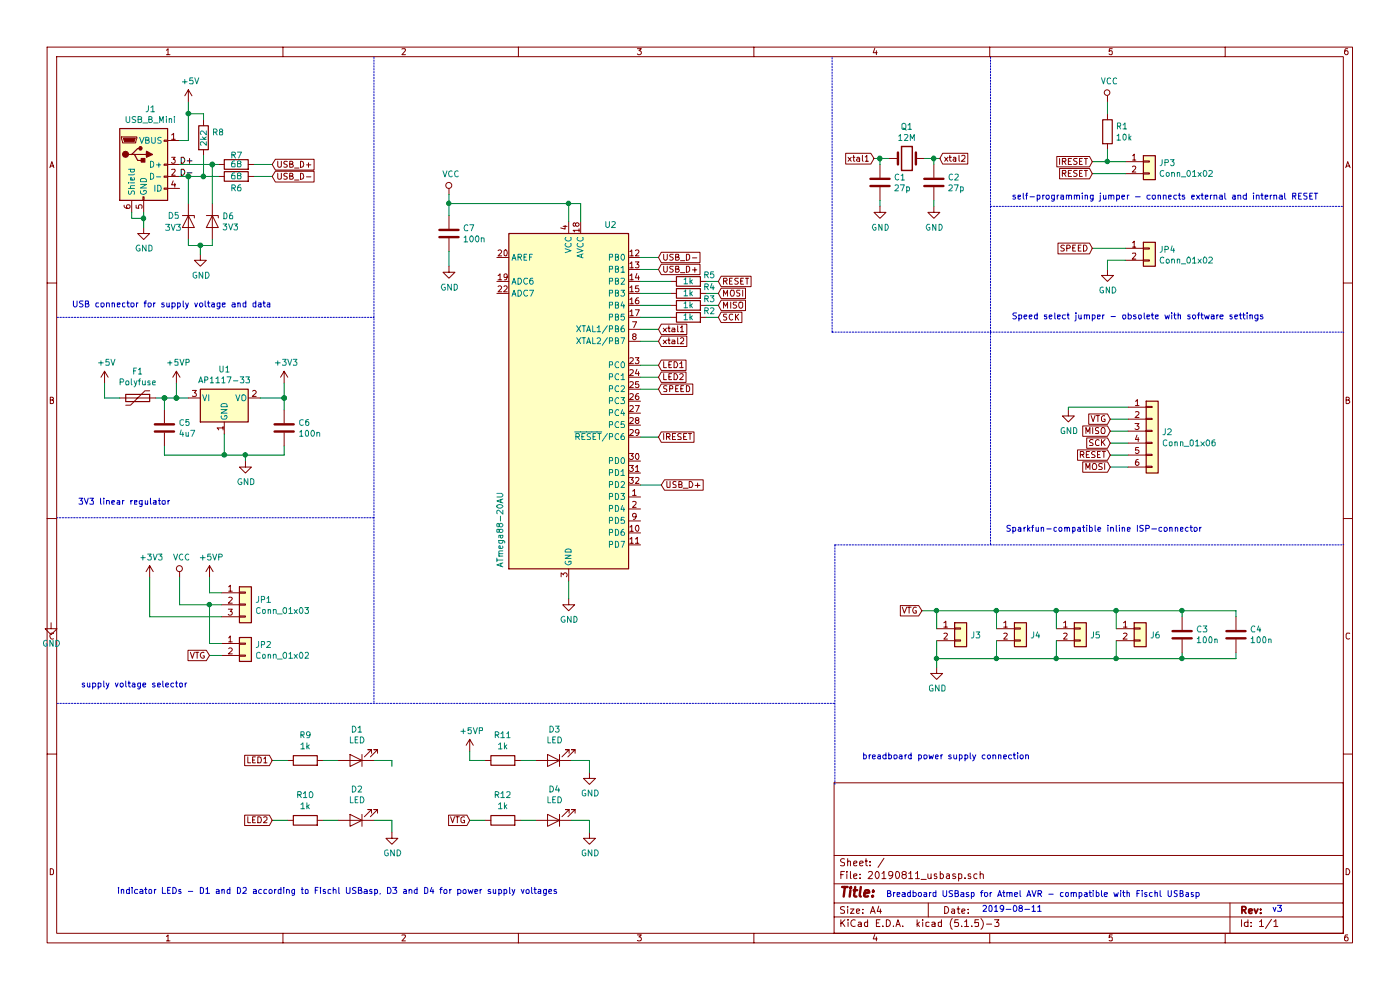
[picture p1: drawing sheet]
EESchema Schematic File Version 4
EELAYER 29 0
EELAYER END
$Descr A4 11693 8268
encoding utf-8
Sheet 1 1
Title ""
Date ""
Rev ""
Comp ""
Comment1 ""
Comment2 ""
Comment3 ""
Comment4 ""
$EndDescr
$Comp
L MCU_Microchip_ATmega:ATmega88-20AU U2
U 1 1
P 4750 3350
F 0 "U2" H 5100 4825 50  0000 C CNN
F 1 "ATmega88-20AU" V 4175 2275 50  0000 C CNN
F 2 "Package_QFP:TQFP-32_7x7mm_P0.8mm" H 4750 3350 50  0001 C CIN
F 3 "http://ww1.microchip.com/downloads/en/DeviceDoc/Atmel-2545-8-bit-AVR-Microcontroller-ATmega48-88-168_Datasheet.pdf" H 4750 3350 50  0001 C CNN
	1    4750 3350
	1    0    0    -1  
$EndComp
$Comp
L Regulator_Linear:AP1117-33 U1
U 1 1
P 1875 3325
F 0 "U1" H 1875 3567 50  0000 C CNN
F 1 "AP1117-33" H 1875 3476 50  0000 C CNN
F 2 "Package_TO_SOT_SMD:SOT-223-3_TabPin2" H 1875 3525 50  0001 C CNN
F 3 "http://www.diodes.com/datasheets/AP1117.pdf" H 1975 3075 50  0001 C CNN
	1    1875 3325
	1    0    0    -1  
$EndComp
$Comp
L Device:Polyfuse F1
U 1 1
P 1150 3325
F 0 "F1" V 925 3325 50  0000 C CNN
F 1 "Polyfuse" V 1016 3325 50  0000 C CNN
F 2 "Fuse:Fuse_2816_7142Metric" H 1200 3125 50  0001 L CNN
F 3 "~" H 1150 3325 50  0001 C CNN
	1    1150 3325
	0    1    1    0   
$EndComp
$Comp
L Device:C C5
U 1 1
P 1375 3575
F 0 "C5" H 1490 3621 50  0000 L CNN
F 1 "4u7" H 1490 3530 50  0000 L CNN
F 2 "Capacitor_SMD:C_1206_3216Metric_Pad1.42x1.75mm_HandSolder" H 1413 3425 50  0001 C CNN
F 3 "~" H 1375 3575 50  0001 C CNN
	1    1375 3575
	1    0    0    -1  
$EndComp
$Comp
L Device:C C6
U 1 1
P 2375 3575
F 0 "C6" H 2490 3621 50  0000 L CNN
F 1 "100n" H 2490 3530 50  0000 L CNN
F 2 "Capacitor_SMD:C_0805_2012Metric_Pad1.15x1.40mm_HandSolder" H 2413 3425 50  0001 C CNN
F 3 "~" H 2375 3575 50  0001 C CNN
	1    2375 3575
	1    0    0    -1  
$EndComp
$Comp
L Device:C C1
U 1 1
P 7350 1525
F 0 "C1" H 7465 1571 50  0000 L CNN
F 1 "27p" H 7465 1480 50  0000 L CNN
F 2 "Capacitor_SMD:C_0805_2012Metric_Pad1.15x1.40mm_HandSolder" H 7388 1375 50  0001 C CNN
F 3 "~" H 7350 1525 50  0001 C CNN
	1    7350 1525
	1    0    0    -1  
$EndComp
$Comp
L Device:C C2
U 1 1
P 7800 1525
F 0 "C2" H 7915 1571 50  0000 L CNN
F 1 "27p" H 7915 1480 50  0000 L CNN
F 2 "Capacitor_SMD:C_0805_2012Metric_Pad1.15x1.40mm_HandSolder" H 7838 1375 50  0001 C CNN
F 3 "~" H 7800 1525 50  0001 C CNN
	1    7800 1525
	1    0    0    -1  
$EndComp
$Comp
L Device:C C3
U 1 1
P 9875 5300
F 0 "C3" H 9990 5346 50  0000 L CNN
F 1 "100n" H 9990 5255 50  0000 L CNN
F 2 "Capacitor_SMD:C_0805_2012Metric_Pad1.15x1.40mm_HandSolder" H 9913 5150 50  0001 C CNN
F 3 "~" H 9875 5300 50  0001 C CNN
	1    9875 5300
	1    0    0    -1  
$EndComp
$Comp
L Device:C C4
U 1 1
P 10325 5300
F 0 "C4" H 10440 5346 50  0000 L CNN
F 1 "100n" H 10440 5255 50  0000 L CNN
F 2 "Capacitor_SMD:C_0805_2012Metric_Pad1.15x1.40mm_HandSolder" H 10363 5150 50  0001 C CNN
F 3 "~" H 10325 5300 50  0001 C CNN
	1    10325 5300
	1    0    0    -1  
$EndComp
$Comp
L Device:C C7
U 1 1
P 3750 1950
F 0 "C7" H 3865 1996 50  0000 L CNN
F 1 "100n" H 3865 1905 50  0000 L CNN
F 2 "Capacitor_SMD:C_0805_2012Metric_Pad1.15x1.40mm_HandSolder" H 3788 1800 50  0001 C CNN
F 3 "~" H 3750 1950 50  0001 C CNN
	1    3750 1950
	1    0    0    -1  
$EndComp
$Comp
L Connector_Generic:Conn_01x03 JP1
U 1 1
P 2050 5050
F 0 "JP1" H 2130 5092 50  0000 L CNN
F 1 "Conn_01x03" H 2130 5001 50  0000 L CNN
F 2 "Connector_PinHeader_2.54mm:PinHeader_1x03_P2.54mm_Vertical" H 2050 5050 50  0001 C CNN
F 3 "~" H 2050 5050 50  0001 C CNN
	1    2050 5050
	1    0    0    -1  
$EndComp
$Comp
L Connector_Generic:Conn_01x02 J3
U 1 1
P 8025 5250
F 0 "J3" H 8105 5196 50  0000 L CNN
F 1 "Conn_01x02" H 8105 5151 50  0001 L CNN
F 2 "Connector_PinHeader_2.54mm:PinHeader_1x02_P2.54mm_Vertical" H 8025 5250 50  0001 C CNN
F 3 "~" H 8025 5250 50  0001 C CNN
	1    8025 5250
	1    0    0    -1  
$EndComp
$Comp
L Connector_Generic:Conn_01x02 J4
U 1 1
P 8525 5250
F 0 "J4" H 8605 5196 50  0000 L CNN
F 1 "Conn_01x02" H 8605 5151 50  0001 L CNN
F 2 "Connector_PinHeader_2.54mm:PinHeader_1x02_P2.54mm_Vertical" H 8525 5250 50  0001 C CNN
F 3 "~" H 8525 5250 50  0001 C CNN
	1    8525 5250
	1    0    0    -1  
$EndComp
$Comp
L Connector_Generic:Conn_01x02 J5
U 1 1
P 9025 5250
F 0 "J5" H 9105 5196 50  0000 L CNN
F 1 "Conn_01x02" H 9105 5151 50  0001 L CNN
F 2 "Connector_PinHeader_2.54mm:PinHeader_1x02_P2.54mm_Vertical" H 9025 5250 50  0001 C CNN
F 3 "~" H 9025 5250 50  0001 C CNN
	1    9025 5250
	1    0    0    -1  
$EndComp
$Comp
L Connector_Generic:Conn_01x02 J6
U 1 1
P 9525 5250
F 0 "J6" H 9605 5196 50  0000 L CNN
F 1 "Conn_01x02" H 9605 5151 50  0001 L CNN
F 2 "Connector_PinHeader_2.54mm:PinHeader_1x02_P2.54mm_Vertical" H 9525 5250 50  0001 C CNN
F 3 "~" H 9525 5250 50  0001 C CNN
	1    9525 5250
	1    0    0    -1  
$EndComp
$Comp
L Connector_Generic:Conn_01x02 JP2
U 1 1
P 2050 5375
F 0 "JP2" H 2130 5367 50  0000 L CNN
F 1 "Conn_01x02" H 2130 5276 50  0000 L CNN
F 2 "Connector_PinHeader_2.54mm:PinHeader_1x02_P2.54mm_Vertical" H 2050 5375 50  0001 C CNN
F 3 "~" H 2050 5375 50  0001 C CNN
	1    2050 5375
	1    0    0    -1  
$EndComp
$Comp
L Connector_Generic:Conn_01x02 JP3
U 1 1
P 9600 1350
F 0 "JP3" H 9680 1342 50  0000 L CNN
F 1 "Conn_01x02" H 9680 1251 50  0000 L CNN
F 2 "Connector_PinHeader_2.54mm:PinHeader_1x02_P2.54mm_Vertical" H 9600 1350 50  0001 C CNN
F 3 "~" H 9600 1350 50  0001 C CNN
	1    9600 1350
	1    0    0    -1  
$EndComp
$Comp
L Connector_Generic:Conn_01x06 J2
U 1 1
P 9625 3600
F 0 "J2" H 9705 3592 50  0000 L CNN
F 1 "Conn_01x06" H 9705 3501 50  0000 L CNN
F 2 "Connector_PinSocket_2.54mm:PinSocket_1x06_P2.54mm_Vertical" H 9625 3600 50  0001 C CNN
F 3 "~" H 9625 3600 50  0001 C CNN
	1    9625 3600
	1    0    0    -1  
$EndComp
$Comp
L Device:Crystal Q1
U 1 1
P 7575 1325
F 0 "Q1" H 7575 1593 50  0000 C CNN
F 1 "12M" H 7575 1502 50  0000 C CNN
F 2 "Crystal:Crystal_HC18-U_Vertical" H 7575 1325 50  0001 C CNN
F 3 "~" H 7575 1325 50  0001 C CNN
	1    7575 1325
	1    0    0    -1  
$EndComp
$Comp
L Device:R R7
U 1 1
P 1975 1375
F 0 "R7" V 2050 1375 50  0000 C CNN
F 1 "68" V 1975 1375 50  0000 C CNN
F 2 "Resistor_SMD:R_0805_2012Metric_Pad1.15x1.40mm_HandSolder" V 1905 1375 50  0001 C CNN
F 3 "~" H 1975 1375 50  0001 C CNN
	1    1975 1375
	0    -1   -1   0   
$EndComp
$Comp
L Device:R R6
U 1 1
P 1975 1475
F 0 "R6" V 1875 1475 50  0000 C CNN
F 1 "68" V 1975 1475 50  0000 C CNN
F 2 "Resistor_SMD:R_0805_2012Metric_Pad1.15x1.40mm_HandSolder" V 1905 1475 50  0001 C CNN
F 3 "~" H 1975 1475 50  0001 C CNN
	1    1975 1475
	0    -1   -1   0   
$EndComp
$Comp
L Device:R R8
U 1 1
P 1700 1150
F 0 "R8" H 1770 1196 50  0000 L CNN
F 1 "2k2" V 1700 1075 50  0000 L CNN
F 2 "Resistor_SMD:R_0805_2012Metric_Pad1.15x1.40mm_HandSolder" V 1630 1150 50  0001 C CNN
F 3 "~" H 1700 1150 50  0001 C CNN
	1    1700 1150
	1    0    0    -1  
$EndComp
$Comp
L Device:R R5
U 1 1
P 5750 2350
F 0 "R5" V 5800 2175 50  0000 C CNN
F 1 "1k" V 5750 2350 50  0000 C CNN
F 2 "Resistor_SMD:R_0805_2012Metric_Pad1.15x1.40mm_HandSolder" V 5680 2350 50  0001 C CNN
F 3 "~" H 5750 2350 50  0001 C CNN
	1    5750 2350
	0    -1   -1   0   
$EndComp
$Comp
L Device:R R3
U 1 1
P 5750 2550
F 0 "R3" V 5800 2375 50  0000 C CNN
F 1 "1k" V 5750 2550 50  0000 C CNN
F 2 "Resistor_SMD:R_0805_2012Metric_Pad1.15x1.40mm_HandSolder" V 5680 2550 50  0001 C CNN
F 3 "~" H 5750 2550 50  0001 C CNN
	1    5750 2550
	0    -1   -1   0   
$EndComp
$Comp
L Device:R R2
U 1 1
P 5750 2650
F 0 "R2" V 5800 2475 50  0000 C CNN
F 1 "1k" V 5750 2650 50  0000 C CNN
F 2 "Resistor_SMD:R_0805_2012Metric_Pad1.15x1.40mm_HandSolder" V 5680 2650 50  0001 C CNN
F 3 "~" H 5750 2650 50  0001 C CNN
	1    5750 2650
	0    -1   -1   0   
$EndComp
$Comp
L Device:R R9
U 1 1
P 2550 6350
F 0 "R9" V 2757 6350 50  0000 C CNN
F 1 "1k" V 2666 6350 50  0000 C CNN
F 2 "Resistor_SMD:R_0805_2012Metric_Pad1.15x1.40mm_HandSolder" V 2480 6350 50  0001 C CNN
F 3 "~" H 2550 6350 50  0001 C CNN
	1    2550 6350
	0    -1   -1   0   
$EndComp
$Comp
L Device:R R10
U 1 1
P 2550 6850
F 0 "R10" V 2757 6850 50  0000 C CNN
F 1 "1k" V 2666 6850 50  0000 C CNN
F 2 "Resistor_SMD:R_0805_2012Metric_Pad1.15x1.40mm_HandSolder" V 2480 6850 50  0001 C CNN
F 3 "~" H 2550 6850 50  0001 C CNN
	1    2550 6850
	0    -1   -1   0   
$EndComp
$Comp
L Connector:USB_B_Mini J1
U 1 1
P 1200 1375
F 0 "J1" H 1257 1842 50  0000 C CNN
F 1 "USB_B_Mini" H 1257 1751 50  0000 C CNN
F 2 "Connector_USB:USB_Mini-B_Lumberg_2486_01_Horizontal" H 1350 1325 50  0001 C CNN
F 3 "~" H 1350 1325 50  0001 C CNN
	1    1200 1375
	1    0    0    -1  
$EndComp
Wire Wire Line
	1500 1475 1575 1475
Wire Wire Line
	1825 1375 1775 1375
Wire Wire Line
	1700 1300 1700 1475
Connection ~ 1700 1475
Wire Wire Line
	1700 1475 1825 1475
Wire Wire Line
	1500 1175 1575 1175
Wire Wire Line
	1575 1175 1575 950 
Wire Wire Line
	1575 950  1700 950 
Wire Wire Line
	1700 950  1700 1000
$Comp
L power:+5V #PWR0101
U 1 1
P 1575 850
F 0 "#PWR0101" H 1575 700 50  0001 C CNN
F 1 "+5V" H 1590 1023 50  0000 C CNN
F 2 "" H 1575 850 50  0001 C CNN
F 3 "" H 1575 850 50  0001 C CNN
	1    1575 850 
	1    0    0    -1  
$EndComp
$Comp
L power:+5V #PWR0102
U 1 1
P 875 3200
F 0 "#PWR0102" H 875 3050 50  0001 C CNN
F 1 "+5V" H 890 3373 50  0000 C CNN
F 2 "" H 875 3200 50  0001 C CNN
F 3 "" H 875 3200 50  0001 C CNN
	1    875  3200
	1    0    0    -1  
$EndComp
Wire Wire Line
	1375 3725 1375 3800
Wire Wire Line
	1375 3800 1875 3800
Wire Wire Line
	2375 3800 2375 3725
Wire Wire Line
	1875 3625 1875 3800
Connection ~ 1875 3800
Wire Wire Line
	1875 3800 2050 3800
Wire Wire Line
	875  3200 875  3325
Wire Wire Line
	875  3325 1000 3325
Wire Wire Line
	1300 3325 1375 3325
Wire Wire Line
	1375 3425 1375 3325
Connection ~ 1375 3325
Wire Wire Line
	2175 3325 2375 3325
Wire Wire Line
	2375 3325 2375 3425
Wire Wire Line
	1375 3325 1475 3325
$Comp
L power:+5VP #PWR0103
U 1 1
P 1475 3200
F 0 "#PWR0103" H 1475 3050 50  0001 C CNN
F 1 "+5VP" H 1490 3373 50  0000 C CNN
F 2 "" H 1475 3200 50  0001 C CNN
F 3 "" H 1475 3200 50  0001 C CNN
	1    1475 3200
	1    0    0    -1  
$EndComp
$Comp
L power:+5VP #PWR0104
U 1 1
P 1750 4825
F 0 "#PWR0104" H 1750 4675 50  0001 C CNN
F 1 "+5VP" H 1765 4998 50  0000 C CNN
F 2 "" H 1750 4825 50  0001 C CNN
F 3 "" H 1750 4825 50  0001 C CNN
	1    1750 4825
	1    0    0    -1  
$EndComp
$Comp
L power:GND #PWR0105
U 1 1
P 2050 3850
F 0 "#PWR0105" H 2050 3600 50  0001 C CNN
F 1 "GND" H 2055 3677 50  0000 C CNN
F 2 "" H 2050 3850 50  0001 C CNN
F 3 "" H 2050 3850 50  0001 C CNN
	1    2050 3850
	1    0    0    -1  
$EndComp
$Comp
L power:GND #PWR0106
U 1 1
P 3750 2225
F 0 "#PWR0106" H 3750 1975 50  0001 C CNN
F 1 "GND" H 3755 2052 50  0000 C CNN
F 2 "" H 3750 2225 50  0001 C CNN
F 3 "" H 3750 2225 50  0001 C CNN
	1    3750 2225
	1    0    0    -1  
$EndComp
$Comp
L power:GND #PWR0107
U 1 1
P 4750 5000
F 0 "#PWR0107" H 4750 4750 50  0001 C CNN
F 1 "GND" H 4755 4827 50  0000 C CNN
F 2 "" H 4750 5000 50  0001 C CNN
F 3 "" H 4750 5000 50  0001 C CNN
	1    4750 5000
	1    0    0    -1  
$EndComp
$Comp
L power:GND #PWR0108
U 1 1
P 1200 1900
F 0 "#PWR0108" H 1200 1650 50  0001 C CNN
F 1 "GND" H 1205 1727 50  0000 C CNN
F 2 "" H 1200 1900 50  0001 C CNN
F 3 "" H 1200 1900 50  0001 C CNN
	1    1200 1900
	1    0    0    -1  
$EndComp
Wire Wire Line
	2050 3850 2050 3800
Connection ~ 2050 3800
Wire Wire Line
	2050 3800 2375 3800
$Comp
L power:+3V3 #PWR0109
U 1 1
P 2375 3200
F 0 "#PWR0109" H 2375 3050 50  0001 C CNN
F 1 "+3V3" H 2390 3373 50  0000 C CNN
F 2 "" H 2375 3200 50  0001 C CNN
F 3 "" H 2375 3200 50  0001 C CNN
	1    2375 3200
	1    0    0    -1  
$EndComp
$Comp
L power:+3V3 #PWR0110
U 1 1
P 1250 4825
F 0 "#PWR0110" H 1250 4675 50  0001 C CNN
F 1 "+3V3" H 1265 4998 50  0000 C CNN
F 2 "" H 1250 4825 50  0001 C CNN
F 3 "" H 1250 4825 50  0001 C CNN
	1    1250 4825
	1    0    0    -1  
$EndComp
$Comp
L power:VCC #PWR0111
U 1 1
P 1500 4825
F 0 "#PWR0111" H 1500 4675 50  0001 C CNN
F 1 "VCC" H 1517 4998 50  0000 C CNN
F 2 "" H 1500 4825 50  0001 C CNN
F 3 "" H 1500 4825 50  0001 C CNN
	1    1500 4825
	1    0    0    -1  
$EndComp
Wire Wire Line
	1750 4825 1750 4950
Wire Wire Line
	1750 4950 1850 4950
Wire Wire Line
	1850 5050 1750 5050
Wire Wire Line
	1500 5050 1500 4825
Wire Wire Line
	1250 4825 1250 5150
Wire Wire Line
	1250 5150 1850 5150
Wire Wire Line
	1750 5050 1750 5375
Wire Wire Line
	1750 5375 1850 5375
Connection ~ 1750 5050
Wire Wire Line
	1750 5050 1500 5050
Text GLabel 1750 5475 0    50   Input ~ 0
VTG
Wire Wire Line
	1850 5475 1750 5475
Wire Wire Line
	1100 1775 1100 1825
Wire Wire Line
	1100 1825 1200 1825
Wire Wire Line
	1200 1825 1200 1775
Wire Wire Line
	1200 1900 1200 1825
Connection ~ 1200 1825
Wire Wire Line
	1575 950  1575 850 
Connection ~ 1575 950 
$Comp
L power:VCC #PWR0112
U 1 1
P 3750 1625
F 0 "#PWR0112" H 3750 1475 50  0001 C CNN
F 1 "VCC" H 3767 1798 50  0000 C CNN
F 2 "" H 3750 1625 50  0001 C CNN
F 3 "" H 3750 1625 50  0001 C CNN
	1    3750 1625
	1    0    0    -1  
$EndComp
Wire Wire Line
	3750 1625 3750 1700
Wire Wire Line
	3750 1700 4750 1700
Wire Wire Line
	4750 1700 4750 1850
Connection ~ 3750 1700
Wire Wire Line
	3750 1700 3750 1800
Wire Wire Line
	4750 1700 4850 1700
Wire Wire Line
	4850 1700 4850 1850
Connection ~ 4750 1700
Wire Wire Line
	3750 2100 3750 2225
Wire Wire Line
	2375 3200 2375 3325
Connection ~ 2375 3325
Wire Wire Line
	1475 3200 1475 3325
Connection ~ 1475 3325
Wire Wire Line
	1475 3325 1575 3325
Wire Wire Line
	7350 1325 7350 1375
Wire Wire Line
	7800 1325 7800 1375
Wire Wire Line
	4750 5000 4750 4850
Wire Wire Line
	7825 5250 7825 5100
Wire Wire Line
	10325 5100 10325 5150
Wire Wire Line
	9875 5150 9875 5100
Wire Wire Line
	9325 5250 9325 5100
Wire Wire Line
	8825 5250 8825 5100
Wire Wire Line
	7825 5100 8325 5100
Connection ~ 8825 5100
Wire Wire Line
	8325 5250 8325 5100
Connection ~ 8325 5100
Wire Wire Line
	8325 5100 8825 5100
Wire Wire Line
	7825 5350 7825 5500
Wire Wire Line
	7825 5500 8325 5500
Wire Wire Line
	9875 5450 9875 5500
Wire Wire Line
	9325 5350 9325 5500
Wire Wire Line
	8825 5350 8825 5500
Connection ~ 8825 5500
Wire Wire Line
	8325 5350 8325 5500
Connection ~ 8325 5500
Wire Wire Line
	8325 5500 8825 5500
Wire Wire Line
	2275 1375 2125 1375
Wire Wire Line
	2125 1475 2275 1475
$Comp
L power:GND #PWR0113
U 1 1
P 7350 1725
F 0 "#PWR0113" H 7350 1475 50  0001 C CNN
F 1 "GND" H 7355 1552 50  0000 C CNN
F 2 "" H 7350 1725 50  0001 C CNN
F 3 "" H 7350 1725 50  0001 C CNN
	1    7350 1725
	1    0    0    -1  
$EndComp
$Comp
L power:GND #PWR0114
U 1 1
P 7800 1725
F 0 "#PWR0114" H 7800 1475 50  0001 C CNN
F 1 "GND" H 7805 1552 50  0000 C CNN
F 2 "" H 7800 1725 50  0001 C CNN
F 3 "" H 7800 1725 50  0001 C CNN
	1    7800 1725
	1    0    0    -1  
$EndComp
Wire Wire Line
	7800 1725 7800 1675
Wire Wire Line
	7350 1725 7350 1675
Text GLabel 7300 1325 0    50   Input ~ 0
xtal1
Text GLabel 7850 1325 2    50   Input ~ 0
xtal2
Wire Wire Line
	7350 1325 7300 1325
Wire Wire Line
	7800 1325 7850 1325
Text GLabel 5500 2750 2    50   Input ~ 0
xtal1
Text GLabel 5500 2850 2    50   Input ~ 0
xtal2
Wire Wire Line
	5500 2750 5350 2750
Wire Wire Line
	5350 2850 5500 2850
Text GLabel 5500 2250 2    50   Input ~ 0
USB_D+
Text GLabel 5500 2150 2    50   Input ~ 0
USB_D-
Wire Wire Line
	5500 2250 5350 2250
Wire Wire Line
	5500 2150 5350 2150
Wire Wire Line
	5600 2550 5350 2550
Wire Wire Line
	5350 2650 5600 2650
Wire Wire Line
	5350 2450 5600 2450
Wire Wire Line
	5600 2350 5350 2350
Wire Wire Line
	5900 2550 6000 2550
Wire Wire Line
	5900 2650 6000 2650
Wire Wire Line
	5900 2350 6000 2350
$Comp
L Device:R R4
U 1 1
P 5750 2450
F 0 "R4" V 5800 2275 50  0000 C CNN
F 1 "1k" V 5750 2450 50  0000 C CNN
F 2 "Resistor_SMD:R_0805_2012Metric_Pad1.15x1.40mm_HandSolder" V 5680 2450 50  0001 C CNN
F 3 "~" H 5750 2450 50  0001 C CNN
	1    5750 2450
	0    -1   -1   0   
$EndComp
Wire Wire Line
	5900 2450 6000 2450
Text GLabel 6000 2350 2    50   Input ~ 0
RESET
Text GLabel 6000 2450 2    50   Input ~ 0
MOSI
Text GLabel 6000 2550 2    50   Input ~ 0
MISO
Text GLabel 6000 2650 2    50   Input ~ 0
SCK
$Comp
L power:GND #PWR0115
U 1 1
P 425 5200
F 0 "#PWR0115" H 425 4950 50  0001 C CNN
F 1 "GND" H 430 5027 50  0000 C CNN
F 2 "" H 425 5200 50  0001 C CNN
F 3 "" H 425 5200 50  0001 C CNN
	1    425  5200
	1    0    0    -1  
$EndComp
$Comp
L power:GND #PWR0116
U 1 1
P 3275 6950
F 0 "#PWR0116" H 3275 6700 50  0001 C CNN
F 1 "GND" H 3280 6777 50  0000 C CNN
F 2 "" H 3275 6950 50  0001 C CNN
F 3 "" H 3275 6950 50  0001 C CNN
	1    3275 6950
	1    0    0    -1  
$EndComp
$Comp
L Device:R R1
U 1 1
P 9250 1100
F 0 "R1" H 9320 1146 50  0000 L CNN
F 1 "10k" H 9320 1055 50  0000 L CNN
F 2 "Resistor_SMD:R_0805_2012Metric_Pad1.15x1.40mm_HandSolder" V 9180 1100 50  0001 C CNN
F 3 "~" H 9250 1100 50  0001 C CNN
	1    9250 1100
	1    0    0    -1  
$EndComp
$Comp
L power:VCC #PWR0117
U 1 1
P 9250 850
F 0 "#PWR0117" H 9250 700 50  0001 C CNN
F 1 "VCC" H 9267 1023 50  0000 C CNN
F 2 "" H 9250 850 50  0001 C CNN
F 3 "" H 9250 850 50  0001 C CNN
	1    9250 850 
	1    0    0    -1  
$EndComp
Wire Wire Line
	9400 1350 9250 1350
Wire Wire Line
	9250 1350 9250 1250
Wire Wire Line
	9250 950  9250 850 
Connection ~ 9250 1350
Wire Wire Line
	9250 1350 9125 1350
Wire Wire Line
	9400 1450 9125 1450
Text GLabel 9125 1450 0    50   Input ~ 0
RESET
Text GLabel 9125 1350 0    50   Input ~ 0
IRESET
$Comp
L Device:LED D1
U 1 1
P 2975 6350
F 0 "D1" H 2968 6095 50  0000 C CNN
F 1 "LED" H 2968 6186 50  0000 C CNN
F 2 "LED_SMD:LED_0805_2012Metric_Pad1.15x1.40mm_HandSolder" H 2975 6350 50  0001 C CNN
F 3 "~" H 2975 6350 50  0001 C CNN
	1    2975 6350
	-1   0    0    1   
$EndComp
$Comp
L Device:LED D2
U 1 1
P 2975 6850
F 0 "D2" H 2968 6595 50  0000 C CNN
F 1 "LED" H 2968 6686 50  0000 C CNN
F 2 "LED_SMD:LED_0805_2012Metric_Pad1.15x1.40mm_HandSolder" H 2975 6850 50  0001 C CNN
F 3 "~" H 2975 6850 50  0001 C CNN
	1    2975 6850
	-1   0    0    1   
$EndComp
$Comp
L Device:R R11
U 1 1
P 4200 6350
F 0 "R11" V 4407 6350 50  0000 C CNN
F 1 "1k" V 4316 6350 50  0000 C CNN
F 2 "Resistor_SMD:R_0805_2012Metric_Pad1.15x1.40mm_HandSolder" V 4130 6350 50  0001 C CNN
F 3 "~" H 4200 6350 50  0001 C CNN
	1    4200 6350
	0    -1   -1   0   
$EndComp
$Comp
L power:GND #PWR0118
U 1 1
P 4925 6450
F 0 "#PWR0118" H 4925 6200 50  0001 C CNN
F 1 "GND" H 4930 6277 50  0000 C CNN
F 2 "" H 4925 6450 50  0001 C CNN
F 3 "" H 4925 6450 50  0001 C CNN
	1    4925 6450
	1    0    0    -1  
$EndComp
$Comp
L Device:LED D3
U 1 1
P 4625 6350
F 0 "D3" H 4618 6095 50  0000 C CNN
F 1 "LED" H 4618 6186 50  0000 C CNN
F 2 "LED_SMD:LED_0805_2012Metric_Pad1.15x1.40mm_HandSolder" H 4625 6350 50  0001 C CNN
F 3 "~" H 4625 6350 50  0001 C CNN
	1    4625 6350
	-1   0    0    1   
$EndComp
Wire Wire Line
	2275 6350 2400 6350
Wire Wire Line
	3275 6350 3275 6400
Wire Wire Line
	3125 6350 3275 6350
Wire Wire Line
	2700 6350 2825 6350
Wire Wire Line
	2275 6850 2400 6850
Wire Wire Line
	3275 6850 3275 6950
Wire Wire Line
	3125 6850 3275 6850
Wire Wire Line
	2700 6850 2825 6850
Wire Wire Line
	3925 6350 4050 6350
Wire Wire Line
	4925 6350 4925 6450
Wire Wire Line
	4775 6350 4925 6350
Wire Wire Line
	4350 6350 4475 6350
$Comp
L power:+5VP #PWR0119
U 1 1
P 3925 6275
F 0 "#PWR0119" H 3925 6125 50  0001 C CNN
F 1 "+5VP" H 3940 6448 50  0000 C CNN
F 2 "" H 3925 6275 50  0001 C CNN
F 3 "" H 3925 6275 50  0001 C CNN
	1    3925 6275
	1    0    0    -1  
$EndComp
$Comp
L Device:R R12
U 1 1
P 4200 6850
F 0 "R12" V 4407 6850 50  0000 C CNN
F 1 "1k" V 4316 6850 50  0000 C CNN
F 2 "Resistor_SMD:R_0805_2012Metric_Pad1.15x1.40mm_HandSolder" V 4130 6850 50  0001 C CNN
F 3 "~" H 4200 6850 50  0001 C CNN
	1    4200 6850
	0    -1   -1   0   
$EndComp
$Comp
L power:GND #PWR0120
U 1 1
P 4925 6950
F 0 "#PWR0120" H 4925 6700 50  0001 C CNN
F 1 "GND" H 4930 6777 50  0000 C CNN
F 2 "" H 4925 6950 50  0001 C CNN
F 3 "" H 4925 6950 50  0001 C CNN
	1    4925 6950
	1    0    0    -1  
$EndComp
$Comp
L Device:LED D4
U 1 1
P 4625 6850
F 0 "D4" H 4618 6595 50  0000 C CNN
F 1 "LED" H 4618 6686 50  0000 C CNN
F 2 "LED_SMD:LED_0805_2012Metric_Pad1.15x1.40mm_HandSolder" H 4625 6850 50  0001 C CNN
F 3 "~" H 4625 6850 50  0001 C CNN
	1    4625 6850
	-1   0    0    1   
$EndComp
Wire Wire Line
	3925 6850 4050 6850
Wire Wire Line
	4925 6850 4925 6950
Wire Wire Line
	4775 6850 4925 6850
Wire Wire Line
	4350 6850 4475 6850
Text GLabel 3925 6850 0    50   Input ~ 0
VTG
Text GLabel 5500 3050 2    50   Input ~ 0
LED1
Text GLabel 5500 3150 2    50   Input ~ 0
LED2
Text GLabel 5500 3250 2    50   Input ~ 0
SPEED
Wire Wire Line
	5350 3050 5500 3050
Wire Wire Line
	5500 3150 5350 3150
Wire Wire Line
	5350 3250 5500 3250
Text GLabel 2275 6350 0    50   Input ~ 0
LED1
Text GLabel 2275 6850 0    50   Input ~ 0
LED2
Wire Wire Line
	3925 6350 3925 6275
Text GLabel 5500 3650 2    50   Input ~ 0
IRESET
Wire Wire Line
	5500 3650 5350 3650
$Comp
L Connector_Generic:Conn_01x02 JP4
U 1 1
P 9600 2075
F 0 "JP4" H 9680 2067 50  0000 L CNN
F 1 "Conn_01x02" H 9680 1976 50  0000 L CNN
F 2 "Connector_PinHeader_2.54mm:PinHeader_1x02_P2.54mm_Vertical" H 9600 2075 50  0001 C CNN
F 3 "~" H 9600 2075 50  0001 C CNN
	1    9600 2075
	1    0    0    -1  
$EndComp
$Comp
L power:GND #PWR0121
U 1 1
P 9250 2250
F 0 "#PWR0121" H 9250 2000 50  0001 C CNN
F 1 "GND" H 9255 2077 50  0000 C CNN
F 2 "" H 9250 2250 50  0001 C CNN
F 3 "" H 9250 2250 50  0001 C CNN
	1    9250 2250
	1    0    0    -1  
$EndComp
Text GLabel 9125 2075 0    50   Input ~ 0
SPEED
Wire Wire Line
	9125 2075 9400 2075
Wire Wire Line
	9400 2175 9250 2175
Wire Wire Line
	9250 2175 9250 2250
Text GLabel 5525 4050 2    50   Input ~ 0
USB_D+
Wire Wire Line
	5525 4050 5350 4050
Text GLabel 9275 3600 0    50   Input ~ 0
MISO
Text GLabel 9275 3700 0    50   Input ~ 0
SCK
Text GLabel 9275 3800 0    50   Input ~ 0
RESET
Text GLabel 9275 3900 0    50   Input ~ 0
MOSI
$Comp
L power:GND #PWR0122
U 1 1
P 8925 3425
F 0 "#PWR0122" H 8925 3175 50  0001 C CNN
F 1 "GND" H 8930 3252 50  0000 C CNN
F 2 "" H 8925 3425 50  0001 C CNN
F 3 "" H 8925 3425 50  0001 C CNN
	1    8925 3425
	1    0    0    -1  
$EndComp
Text GLabel 9275 3500 0    50   Input ~ 0
VTG
Wire Wire Line
	8925 3425 8925 3400
Wire Wire Line
	8925 3400 9425 3400
Wire Wire Line
	9425 3500 9275 3500
Wire Wire Line
	9275 3600 9425 3600
Wire Wire Line
	9425 3700 9275 3700
Wire Wire Line
	9275 3800 9425 3800
Wire Wire Line
	9425 3900 9275 3900
Text GLabel 2275 1475 2    50   Input ~ 0
USB_D-
Text GLabel 2275 1375 2    50   Input ~ 0
USB_D+
$Comp
L power:GND #PWR0123
U 1 1
P 7825 5575
F 0 "#PWR0123" H 7825 5325 50  0001 C CNN
F 1 "GND" H 7830 5402 50  0000 C CNN
F 2 "" H 7825 5575 50  0001 C CNN
F 3 "" H 7825 5575 50  0001 C CNN
	1    7825 5575
	1    0    0    -1  
$EndComp
Text GLabel 7700 5100 0    50   Input ~ 0
VTG
Wire Wire Line
	7700 5100 7825 5100
Connection ~ 7825 5100
Wire Wire Line
	7825 5575 7825 5500
Connection ~ 7825 5500
$Comp
L Device:D_Zener D5
U 1 1
P 1575 1850
F 0 "D5" V 1525 1675 50  0000 L CNN
F 1 "3V3" V 1625 1650 50  0000 L CNN
F 2 "Diode_SMD:D_MiniMELF" H 1575 1850 50  0001 C CNN
F 3 "~" H 1575 1850 50  0001 C CNN
	1    1575 1850
	0    1    1    0   
$EndComp
$Comp
L Device:D_Zener D6
U 1 1
P 1775 1850
F 0 "D6" V 1729 1929 50  0000 L CNN
F 1 "3V3" V 1820 1929 50  0000 L CNN
F 2 "Diode_SMD:D_MiniMELF" H 1775 1850 50  0001 C CNN
F 3 "~" H 1775 1850 50  0001 C CNN
	1    1775 1850
	0    1    1    0   
$EndComp
$Comp
L power:GND #PWR0124
U 1 1
P 1675 2125
F 0 "#PWR0124" H 1675 1875 50  0001 C CNN
F 1 "GND" H 1680 1952 50  0000 C CNN
F 2 "" H 1675 2125 50  0001 C CNN
F 3 "" H 1675 2125 50  0001 C CNN
	1    1675 2125
	1    0    0    -1  
$EndComp
Wire Wire Line
	1575 1475 1575 1700
Connection ~ 1575 1475
Wire Wire Line
	1575 1475 1700 1475
Wire Wire Line
	1775 1375 1775 1700
Connection ~ 1775 1375
Wire Wire Line
	1775 1375 1500 1375
Wire Wire Line
	1575 2000 1575 2050
Wire Wire Line
	1575 2050 1675 2050
Wire Wire Line
	1775 2050 1775 2000
Wire Wire Line
	1675 2125 1675 2050
Connection ~ 1675 2050
Wire Wire Line
	1675 2050 1775 2050
Text Label 1500 1375 0    50   ~ 0
D+
Text Label 1500 1475 0    50   ~ 0
D-
Wire Wire Line
	7425 1325 7350 1325
Connection ~ 7350 1325
Wire Wire Line
	7725 1325 7800 1325
Connection ~ 7800 1325
Wire Wire Line
	8825 5500 9325 5500
Wire Wire Line
	8825 5100 9325 5100
Wire Wire Line
	9325 5100 9875 5100
Connection ~ 9325 5100
Connection ~ 9875 5100
Wire Wire Line
	9875 5100 10325 5100
Wire Wire Line
	10325 5450 10325 5500
Wire Wire Line
	9325 5500 9875 5500
Connection ~ 9325 5500
Connection ~ 9875 5500
Wire Wire Line
	9875 5500 10325 5500
Wire Notes Line
	475  2650 3125 2650
Wire Notes Line
	3125 4325 475  4325
Wire Notes Line
	3125 475  3125 5875
Wire Notes Line
	475  5875 6975 5875
Wire Notes Line
	6975 4550 6975 6550
Wire Notes Line
	6975 4550 11225 4550
Wire Notes Line
	8275 475  8275 4550
Wire Notes Line
	6950 2775 6950 475 
Wire Notes Line
	6950 2775 11225 2775
Wire Notes Line
	8275 1725 11225 1725
Text Notes 8450 2675 0    50   ~ 0
Speed select jumper - obsolete with software settings
Text Notes 8450 1675 0    50   ~ 0
self-programming jumper - connects external and internal RESET
Text Notes 8400 4450 0    50   ~ 0
Sparkfun-compatible inline ISP-connector
Text Notes 7200 6350 0    50   ~ 0
breadboard power supply connection
Text Notes 975  7475 0    50   ~ 0
indicator LEDs - D1 and D2 according to Fischl USBasp, D3 and D4 for power supply voltages
Text Notes 675  5750 0    50   ~ 0
supply voltage selector
Text Notes 650  4225 0    50   ~ 0
3V3 linear regulator
Text Notes 600  2575 0    50   ~ 0
USB connector for supply voltage and data
Text Notes 8200 7625 0    50   ~ 0
2019-08-11
Text Notes 10625 7625 0    50   ~ 0
v3
Text Notes 7400 7500 0    50   ~ 0
Breadboard USBasp for Atmel AVR - compatible with Fischl USBasp
$EndSCHEMATC
